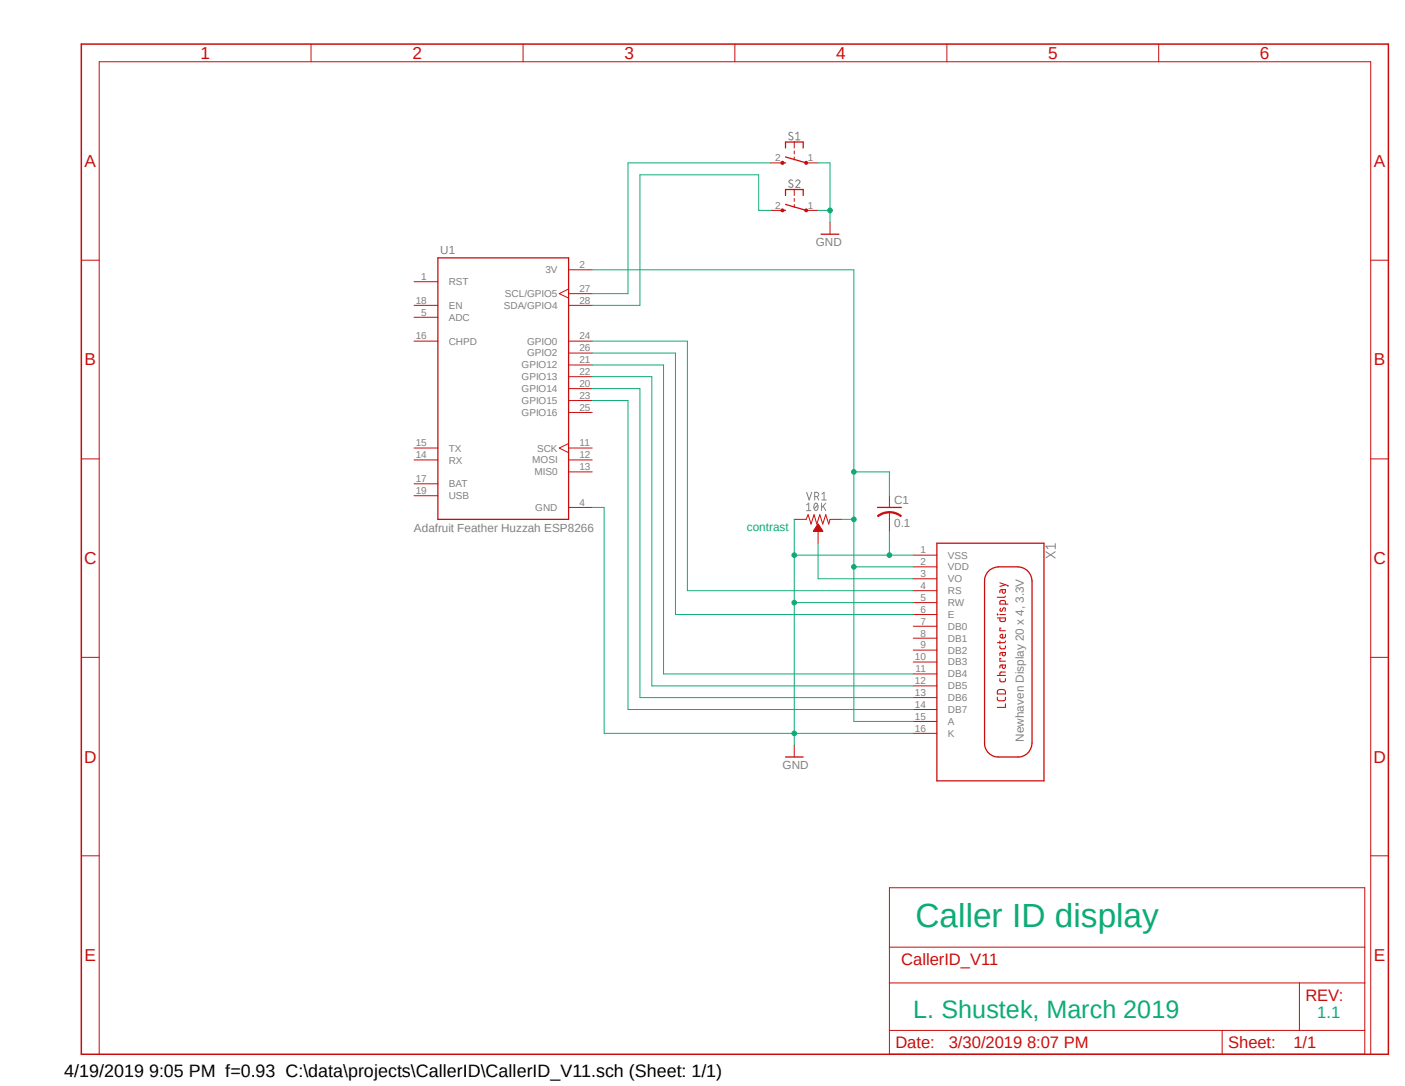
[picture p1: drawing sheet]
<?xml version="1.0" encoding="utf-8"?>
<!DOCTYPE eagle SYSTEM "eagle.dtd">
<eagle version="9.3.0">
<drawing>
<settings>
<setting alwaysvectorfont="no"/>
<setting verticaltext="up"/>
</settings>
<grid distance="0.1" unitdist="inch" unit="inch" style="lines" multiple="1" display="no" altdistance="0.01" altunitdist="inch" altunit="inch"/>
<schematic xreflabel="%F%N/%S.%C%R" xrefpart="/%S.%C%R">
<libraries>
<library name="Len">
<symbols>
<symbol name="FRAME_A_L">
<frame x1="0" y1="0" x2="279.4" y2="215.9" columns="6" rows="5" layer="94" border-bottom="no"/>
</symbol>
<symbol name="DOCFIELD">
<wire x1="0" y1="0" x2="71.12" y2="0" width="0.1016" layer="94"/>
<wire x1="101.6" y1="15.24" x2="87.63" y2="15.24" width="0.1016" layer="94"/>
<wire x1="0" y1="0" x2="0" y2="5.08" width="0.1016" layer="94"/>
<wire x1="0" y1="5.08" x2="71.12" y2="5.08" width="0.1016" layer="94"/>
<wire x1="0" y1="5.08" x2="0" y2="15.24" width="0.1016" layer="94"/>
<wire x1="101.6" y1="15.24" x2="101.6" y2="5.08" width="0.1016" layer="94"/>
<wire x1="71.12" y1="5.08" x2="71.12" y2="0" width="0.1016" layer="94"/>
<wire x1="71.12" y1="5.08" x2="87.63" y2="5.08" width="0.1016" layer="94"/>
<wire x1="71.12" y1="0" x2="101.6" y2="0" width="0.1016" layer="94"/>
<wire x1="87.63" y1="15.24" x2="87.63" y2="5.08" width="0.1016" layer="94"/>
<wire x1="87.63" y1="15.24" x2="0" y2="15.24" width="0.1016" layer="94"/>
<wire x1="87.63" y1="5.08" x2="101.6" y2="5.08" width="0.1016" layer="94"/>
<wire x1="101.6" y1="5.08" x2="101.6" y2="0" width="0.1016" layer="94"/>
<wire x1="0" y1="15.24" x2="0" y2="22.86" width="0.1016" layer="94"/>
<wire x1="101.6" y1="35.56" x2="0" y2="35.56" width="0.1016" layer="94"/>
<wire x1="101.6" y1="35.56" x2="101.6" y2="22.86" width="0.1016" layer="94"/>
<wire x1="0" y1="22.86" x2="101.6" y2="22.86" width="0.1016" layer="94"/>
<wire x1="0" y1="22.86" x2="0" y2="35.56" width="0.1016" layer="94"/>
<wire x1="101.6" y1="22.86" x2="101.6" y2="15.24" width="0.1016" layer="94"/>
<text x="1.27" y="1.27" size="2.54" layer="94">Date:</text>
<text x="12.7" y="1.27" size="2.54" layer="94">&gt;LAST_DATE_TIME</text>
<text x="72.39" y="1.27" size="2.54" layer="94">Sheet:</text>
<text x="86.36" y="1.27" size="2.54" layer="94">&gt;SHEET</text>
<text x="88.9" y="11.43" size="2.54" layer="94">REV:</text>
<text x="1.27" y="19.05" size="2.54" layer="94"></text>
<text x="2.54" y="19.05" size="2.54" layer="94">&gt;DRAWING_NAME</text>
</symbol>
<symbol name="LCD-CHARACTER-DISPLAY">
<wire x1="25.4" y1="12.7" x2="-25.4" y2="12.7" width="0.254" layer="94"/>
<wire x1="-25.4" y1="12.7" x2="-25.4" y2="-10.16" width="0.254" layer="94"/>
<wire x1="-25.4" y1="-10.16" x2="25.4" y2="-10.16" width="0.254" layer="94"/>
<wire x1="25.4" y1="-10.16" x2="25.4" y2="12.7" width="0.254" layer="94"/>
<wire x1="-20.32" y1="-0.46" x2="-17.32" y2="2.54" width="0.254" layer="94" curve="-90"/>
<wire x1="-17.32" y1="2.54" x2="17.32" y2="2.54" width="0.254" layer="94"/>
<wire x1="17.32" y1="2.54" x2="20.32" y2="-0.46" width="0.254" layer="94" curve="-90"/>
<wire x1="20.32" y1="-0.46" x2="20.32" y2="-4.62" width="0.254" layer="94"/>
<wire x1="20.32" y1="-4.62" x2="17.32" y2="-7.62" width="0.254" layer="94" curve="-90"/>
<wire x1="17.32" y1="-7.62" x2="-17.32" y2="-7.62" width="0.254" layer="94"/>
<wire x1="-17.32" y1="-7.62" x2="-20.32" y2="-4.62" width="0.254" layer="94" curve="-90"/>
<wire x1="-20.32" y1="-4.62" x2="-20.32" y2="-0.46" width="0.254" layer="94"/>
<text x="-17.018" y="-2.032" size="1.9304" layer="94" font="vector" ratio="10">LCD character display</text>
<text x="-25.4" y="-12.7" size="2.1844" layer="95" font="vector">&gt;NAME</text>
<pin name="K" x="15.24" y="17.78" length="middle" direction="in" rot="R270"/>
<pin name="A" x="12.7" y="17.78" length="middle" direction="in" rot="R270"/>
<pin name="DB7" x="10.16" y="17.78" length="middle" rot="R270"/>
<pin name="DB6" x="7.62" y="17.78" length="middle" rot="R270"/>
<pin name="DB5" x="5.08" y="17.78" length="middle" rot="R270"/>
<pin name="DB4" x="2.54" y="17.78" length="middle" rot="R270"/>
<pin name="DB3" x="0" y="17.78" length="middle" rot="R270"/>
<pin name="DB2" x="-2.54" y="17.78" length="middle" rot="R270"/>
<pin name="DB1" x="-5.08" y="17.78" length="middle" rot="R270"/>
<pin name="DB0" x="-7.62" y="17.78" length="middle" rot="R270"/>
<pin name="E" x="-10.16" y="17.78" length="middle" direction="in" rot="R270"/>
<pin name="RW" x="-12.7" y="17.78" length="middle" direction="in" rot="R270"/>
<pin name="RS" x="-15.24" y="17.78" length="middle" direction="in" rot="R270"/>
<pin name="VO" x="-17.78" y="17.78" length="middle" direction="in" rot="R270"/>
<pin name="VDD" x="-20.32" y="17.78" length="middle" direction="sup" rot="R270"/>
<pin name="VSS" x="-22.86" y="17.78" length="middle" direction="sup" rot="R270"/>
<text x="-10.16" y="-5.842" size="1.778" layer="95">&gt;VALUE</text>
</symbol>
<symbol name="PUSHBUTTON-SPST">
<wire x1="1.905" y1="0" x2="2.54" y2="0" width="0.254" layer="94"/>
<wire x1="1.905" y1="4.445" x2="1.905" y2="3.175" width="0.254" layer="94"/>
<wire x1="-1.905" y1="4.445" x2="-1.905" y2="3.175" width="0.254" layer="94"/>
<wire x1="1.905" y1="4.445" x2="0" y2="4.445" width="0.254" layer="94"/>
<wire x1="0" y1="4.445" x2="-1.905" y2="4.445" width="0.254" layer="94"/>
<wire x1="0" y1="2.54" x2="0" y2="1.905" width="0.1524" layer="94"/>
<wire x1="0" y1="1.27" x2="0" y2="0.635" width="0.1524" layer="94"/>
<wire x1="0" y1="4.445" x2="0" y2="3.175" width="0.1524" layer="94"/>
<wire x1="-2.54" y1="0" x2="1.905" y2="1.27" width="0.254" layer="94"/>
<circle x="-2.54" y="0" radius="0.127" width="0.4064" layer="94"/>
<circle x="2.54" y="0" radius="0.127" width="0.4064" layer="94"/>
<text x="0" y="4.826" size="1.778" layer="95" font="vector" align="bottom-center">&gt;NAME</text>
<text x="0.508" y="-1.27" size="1.778" layer="96" font="vector" align="top-center">&gt;VALUE</text>
<pin name="1" x="-5.08" y="0" visible="pad" length="short" direction="pas" swaplevel="2"/>
<pin name="3" x="5.08" y="0" visible="pad" length="short" direction="pas" swaplevel="1" rot="R180"/>
</symbol>
<symbol name="TRIMPOT">
<pin name="CCW" x="0" y="5.08" visible="off" length="short" direction="pas" swaplevel="1" rot="R270"/>
<pin name="CW" x="0" y="-5.08" visible="off" length="short" direction="pas" swaplevel="1" rot="R90"/>
<pin name="WIPER" x="5.08" y="0" visible="off" length="short" direction="pas" swaplevel="1" rot="R180"/>
<wire x1="0" y1="-2.54" x2="-1.016" y2="-2.159" width="0.1524" layer="94"/>
<wire x1="-1.016" y1="-2.159" x2="1.016" y2="-1.524" width="0.1524" layer="94"/>
<wire x1="1.016" y1="-1.524" x2="-1.016" y2="-0.889" width="0.1524" layer="94"/>
<wire x1="-1.016" y1="-0.889" x2="1.016" y2="-0.254" width="0.1524" layer="94"/>
<wire x1="1.016" y1="-0.254" x2="-1.016" y2="0.381" width="0.1524" layer="94"/>
<wire x1="-1.016" y1="0.381" x2="1.016" y2="1.016" width="0.1524" layer="94"/>
<wire x1="1.016" y1="1.016" x2="-1.016" y2="1.651" width="0.1524" layer="94"/>
<wire x1="-1.016" y1="1.651" x2="1.016" y2="2.286" width="0.1524" layer="94"/>
<wire x1="1.016" y1="2.286" x2="0" y2="2.54" width="0.1524" layer="94"/>
<text x="-4.064" y="-2.54" size="1.778" layer="95" font="vector" rot="R90">&gt;NAME</text>
<text x="-3.556" y="-2.54" size="1.778" layer="96" font="vector" rot="R90" align="top-left">&gt;VALUE</text>
<polygon width="0.1524" layer="94">
<vertex x="1.016" y="0"/>
<vertex x="2.54" y="-1.016"/>
<vertex x="2.54" y="1.016"/>
</polygon>
</symbol>
<symbol name="ADAFRUIT-FEATHER-WIFI">
<wire x1="-15.24" y1="27.94" x2="12.7" y2="27.94" width="0.254" layer="94"/>
<wire x1="12.7" y1="27.94" x2="12.7" y2="-27.94" width="0.254" layer="94"/>
<wire x1="12.7" y1="-27.94" x2="-15.24" y2="-27.94" width="0.254" layer="94"/>
<wire x1="-15.24" y1="-27.94" x2="-15.24" y2="27.94" width="0.254" layer="94"/>
<text x="-14.7436" y="28.7231" size="1.779340625" layer="95">&gt;NAME</text>
<text x="-15.2765" y="-30.5531" size="1.782259375" layer="96">&gt;VALUE</text>
<pin name="RST" x="-20.32" y="22.86" length="middle" direction="in"/>
<pin name="3V" x="17.78" y="25.4" length="middle" direction="pwr" rot="R180"/>
<pin name="ADC" x="-20.32" y="15.24" length="middle"/>
<pin name="EN" x="-20.32" y="17.78" length="middle" direction="in"/>
<pin name="GPIO16" x="17.78" y="-5.08" length="middle" rot="R180"/>
<pin name="GPIO14" x="17.78" y="0" length="middle" rot="R180"/>
<pin name="GPIO12" x="17.78" y="5.08" length="middle" rot="R180"/>
<pin name="GPIO13" x="17.78" y="2.54" length="middle" rot="R180"/>
<pin name="BAT" x="-20.32" y="-20.32" length="middle"/>
<pin name="GND" x="17.78" y="-25.4" length="middle" direction="pwr" rot="R180"/>
<pin name="TX" x="-20.32" y="-12.7" length="middle" direction="out"/>
<pin name="RX" x="-20.32" y="-15.24" length="middle" direction="in"/>
<pin name="SCL/GPIO5" x="17.78" y="20.32" length="middle" function="clk" rot="R180"/>
<pin name="GPIO15" x="17.78" y="-2.54" length="middle" rot="R180"/>
<pin name="GPIO2" x="17.78" y="7.62" length="middle" rot="R180"/>
<pin name="CHPD" x="-20.32" y="10.16" length="middle"/>
<pin name="MOSI" x="17.78" y="-15.24" length="middle" direction="out" rot="R180"/>
<pin name="MIS0" x="17.78" y="-17.78" length="middle" direction="in" rot="R180"/>
<pin name="SCK" x="17.78" y="-12.7" length="middle" function="clk" rot="R180"/>
<pin name="USB" x="-20.32" y="-22.86" length="middle"/>
<pin name="SDA/GPIO4" x="17.78" y="17.78" length="middle" rot="R180"/>
<pin name="GPIO0" x="17.78" y="10.16" length="middle" rot="R180"/>
</symbol>
</symbols>
<devicesets>
<deviceset name="FRAME_A_L" prefix="FRAME" uservalue="yes">
<gates>
<gate name="G$1" symbol="FRAME_A_L" x="0" y="0" addlevel="always"/>
<gate name="G$2" symbol="DOCFIELD" x="172.72" y="0" addlevel="always"/>
</gates>
<devices>
<device name="">
<technologies>
<technology name=""/>
</technologies>
</device>
</devices>
</deviceset>
<deviceset name="LCD-CHARACTER-DISPLAY" prefix="X" uservalue="yes">
<gates>
<gate name="G$1" symbol="LCD-CHARACTER-DISPLAY" x="2.54" y="2.54"/>
</gates>
<devices>
<device name="-1602" package="LCD-CHARACTER-DISPLAY-16X2">
<connects>
<connect gate="G$1" pin="A" pad="15"/>
<connect gate="G$1" pin="DB0" pad="7"/>
<connect gate="G$1" pin="DB1" pad="8"/>
<connect gate="G$1" pin="DB2" pad="9"/>
<connect gate="G$1" pin="DB3" pad="10"/>
<connect gate="G$1" pin="DB4" pad="11"/>
<connect gate="G$1" pin="DB5" pad="12"/>
<connect gate="G$1" pin="DB6" pad="13"/>
<connect gate="G$1" pin="DB7" pad="14"/>
<connect gate="G$1" pin="E" pad="6"/>
<connect gate="G$1" pin="K" pad="16"/>
<connect gate="G$1" pin="RS" pad="4"/>
<connect gate="G$1" pin="RW" pad="5"/>
<connect gate="G$1" pin="VDD" pad="2"/>
<connect gate="G$1" pin="VO" pad="3"/>
<connect gate="G$1" pin="VSS" pad="1"/>
</connects>
<technologies>
<technology name=""/>
</technologies>
</device>
<device name="" package="LCD-CHARACTER-DISPLAY-20X4">
<connects>
<connect gate="G$1" pin="A" pad="15"/>
<connect gate="G$1" pin="DB0" pad="7"/>
<connect gate="G$1" pin="DB1" pad="8"/>
<connect gate="G$1" pin="DB2" pad="9"/>
<connect gate="G$1" pin="DB3" pad="10"/>
<connect gate="G$1" pin="DB4" pad="11"/>
<connect gate="G$1" pin="DB5" pad="12"/>
<connect gate="G$1" pin="DB6" pad="13"/>
<connect gate="G$1" pin="DB7" pad="14"/>
<connect gate="G$1" pin="E" pad="6"/>
<connect gate="G$1" pin="K" pad="16"/>
<connect gate="G$1" pin="RS" pad="4"/>
<connect gate="G$1" pin="RW" pad="5"/>
<connect gate="G$1" pin="VDD" pad="2"/>
<connect gate="G$1" pin="VO" pad="3"/>
<connect gate="G$1" pin="VSS" pad="1"/>
</connects>
<technologies>
<technology name=""/>
</technologies>
</device>
<device name="LCD-CHARACTER-DISPLAY-20X4-NEWHAVEN" package="LCD-CHARACTER-DISPLAY-20X4-NEWHAVEN">
<connects>
<connect gate="G$1" pin="A" pad="15"/>
<connect gate="G$1" pin="DB0" pad="7"/>
<connect gate="G$1" pin="DB1" pad="8"/>
<connect gate="G$1" pin="DB2" pad="9"/>
<connect gate="G$1" pin="DB3" pad="10"/>
<connect gate="G$1" pin="DB4" pad="11"/>
<connect gate="G$1" pin="DB5" pad="12"/>
<connect gate="G$1" pin="DB6" pad="13"/>
<connect gate="G$1" pin="DB7" pad="14"/>
<connect gate="G$1" pin="E" pad="6"/>
<connect gate="G$1" pin="K" pad="16"/>
<connect gate="G$1" pin="RS" pad="4"/>
<connect gate="G$1" pin="RW" pad="5"/>
<connect gate="G$1" pin="VDD" pad="2"/>
<connect gate="G$1" pin="VO" pad="3"/>
<connect gate="G$1" pin="VSS" pad="1"/>
</connects>
<technologies>
<technology name=""/>
</technologies>
</device>
</devices>
</deviceset>
<deviceset name="PUSHBUTTON-SPST" prefix="S" uservalue="yes">
<gates>
<gate name="G$1" symbol="PUSHBUTTON-SPST" x="0" y="0"/>
</gates>
<devices>
<device name="" package="PUSHBUTTON-SPST">
<connects>
<connect gate="G$1" pin="1" pad="1"/>
<connect gate="G$1" pin="3" pad="2"/>
</connects>
<technologies>
<technology name=""/>
</technologies>
</device>
</devices>
</deviceset>
<deviceset name="TRIMPOT" prefix="VR" uservalue="yes">
<gates>
<gate name="R?" symbol="TRIMPOT" x="0" y="0"/>
</gates>
<devices>
<device name="-PTH-10MM-KNOB-1/2W-10%" package="TRIMPOT-PTH-3386U">
<connects>
<connect gate="R?" pin="CCW" pad="1"/>
<connect gate="R?" pin="CW" pad="3"/>
<connect gate="R?" pin="WIPER" pad="2"/>
</connects>
<technologies>
<technology name="">
<attribute name="PROD_ID" value="RES-09730"/>
<attribute name="SF_SKU" value="COM-09806"/>
<attribute name="VALUE" value="10k"/>
</technology>
</technologies>
</device>
<device name="-SMD-5MM-CLOSED-1/4W-20%" package="TRIMPOT-SMD-5MM">
<connects>
<connect gate="R?" pin="CCW" pad="A"/>
<connect gate="R?" pin="CW" pad="C"/>
<connect gate="R?" pin="WIPER" pad="B"/>
</connects>
<technologies>
<technology name="">
<attribute name="PROD_ID" value="RES-11156"/>
<attribute name="VALUE" value="5k"/>
</technology>
</technologies>
</device>
<device name="-SMD-3MM-CLOSED-1/8W-20%" package="TRIMPOT-SMD-3MM-CLOSED">
<connects>
<connect gate="R?" pin="CCW" pad="1"/>
<connect gate="R?" pin="CW" pad="3"/>
<connect gate="R?" pin="WIPER" pad="2"/>
</connects>
<technologies>
<technology name="">
<attribute name="PROD_ID" value="RES-09285"/>
<attribute name="VALUE" value="10k"/>
</technology>
</technologies>
</device>
<device name="-SMD-3MM-OPEN-1/10W-25%" package="TRIMPOT-SMD-TC33X">
<connects>
<connect gate="R?" pin="CCW" pad="3"/>
<connect gate="R?" pin="CW" pad="1"/>
<connect gate="R?" pin="WIPER" pad="2"/>
</connects>
<technologies>
<technology name="">
<attribute name="PROD_ID" value="RES-12428"/>
<attribute name="VALUE" value="10k"/>
</technology>
</technologies>
</device>
<device name="" package="TRIMBOT-BOURNS-3362M">
<connects>
<connect gate="R?" pin="CCW" pad="1"/>
<connect gate="R?" pin="CW" pad="3"/>
<connect gate="R?" pin="WIPER" pad="2"/>
</connects>
<technologies>
<technology name="">
<attribute name="VALUE" value="10K" constant="no"/>
</technology>
</technologies>
</device>
</devices>
</deviceset>
<deviceset name="ADAFRUIT-FEATHER-WIFI" prefix="U" uservalue="yes">
<gates>
<gate name="G$1" symbol="ADAFRUIT-FEATHER-WIFI" x="0" y="0"/>
</gates>
<devices>
<device name="" package="ADAFRUIT-FEATHER-WIFI">
<connects>
<connect gate="G$1" pin="3V" pad="2"/>
<connect gate="G$1" pin="ADC" pad="5"/>
<connect gate="G$1" pin="BAT" pad="17"/>
<connect gate="G$1" pin="CHPD" pad="16"/>
<connect gate="G$1" pin="EN" pad="18"/>
<connect gate="G$1" pin="GND" pad="4"/>
<connect gate="G$1" pin="GPIO0" pad="24"/>
<connect gate="G$1" pin="GPIO12" pad="21"/>
<connect gate="G$1" pin="GPIO13" pad="22"/>
<connect gate="G$1" pin="GPIO14" pad="20"/>
<connect gate="G$1" pin="GPIO15" pad="23"/>
<connect gate="G$1" pin="GPIO16" pad="25"/>
<connect gate="G$1" pin="GPIO2" pad="26"/>
<connect gate="G$1" pin="MIS0" pad="13"/>
<connect gate="G$1" pin="MOSI" pad="12"/>
<connect gate="G$1" pin="RST" pad="1"/>
<connect gate="G$1" pin="RX" pad="14"/>
<connect gate="G$1" pin="SCK" pad="11"/>
<connect gate="G$1" pin="SCL/GPIO5" pad="27"/>
<connect gate="G$1" pin="SDA/GPIO4" pad="28"/>
<connect gate="G$1" pin="TX" pad="15"/>
<connect gate="G$1" pin="USB" pad="19"/>
</connects>
<technologies>
<technology name="">
<attribute name="AVAILABILITY" value="Unavailable"/>
<attribute name="DESCRIPTION" value=" Adafruit Feather HUZZAH with ESP8266 WiFi "/>
<attribute name="MF" value="Adafruit Industries"/>
<attribute name="MP" value="2821"/>
<attribute name="PACKAGE" value="None"/>
<attribute name="PRICE" value="None"/>
</technology>
</technologies>
</device>
</devices>
</deviceset>
</devicesets>
</library>
<library name="adafruit">
<symbols>
<symbol name="C-US">
<wire x1="-2.54" y1="0" x2="2.54" y2="0" width="0.254" layer="94"/>
<wire x1="0" y1="-1.016" x2="0" y2="-2.54" width="0.1524" layer="94"/>
<wire x1="0" y1="-1" x2="2.4892" y2="-1.8542" width="0.254" layer="94" curve="-37.878202" cap="flat"/>
<wire x1="-2.4668" y1="-1.8504" x2="0" y2="-1.0161" width="0.254" layer="94" curve="-37.373024" cap="flat"/>
<text x="1.016" y="0.635" size="1.778" layer="95">&gt;NAME</text>
<text x="1.016" y="-4.191" size="1.778" layer="96">&gt;VALUE</text>
<pin name="1" x="0" y="2.54" visible="off" length="short" direction="pas" swaplevel="1" rot="R270"/>
<pin name="2" x="0" y="-5.08" visible="off" length="short" direction="pas" swaplevel="1" rot="R90"/>
</symbol>
</symbols>
<devicesets>
<deviceset name="C-US" prefix="C" uservalue="yes">
<gates>
<gate name="G$1" symbol="C-US" x="0" y="0"/>
</gates>
<devices>
<device name="C0402" package="C0402">
<connects>
<connect gate="G$1" pin="1" pad="1"/>
<connect gate="G$1" pin="2" pad="2"/>
</connects>
<technologies>
<technology name=""/>
</technologies>
</device>
<device name="C0504" package="C0504">
<connects>
<connect gate="G$1" pin="1" pad="1"/>
<connect gate="G$1" pin="2" pad="2"/>
</connects>
<technologies>
<technology name=""/>
</technologies>
</device>
<device name="C0603" package="C0603">
<connects>
<connect gate="G$1" pin="1" pad="1"/>
<connect gate="G$1" pin="2" pad="2"/>
</connects>
<technologies>
<technology name=""/>
</technologies>
</device>
<device name="C0805" package="C0805">
<connects>
<connect gate="G$1" pin="1" pad="1"/>
<connect gate="G$1" pin="2" pad="2"/>
</connects>
<technologies>
<technology name=""/>
</technologies>
</device>
<device name="C1005" package="C1005">
<connects>
<connect gate="G$1" pin="1" pad="1"/>
<connect gate="G$1" pin="2" pad="2"/>
</connects>
<technologies>
<technology name=""/>
</technologies>
</device>
<device name="C1206" package="C1206">
<connects>
<connect gate="G$1" pin="1" pad="1"/>
<connect gate="G$1" pin="2" pad="2"/>
</connects>
<technologies>
<technology name=""/>
</technologies>
</device>
<device name="C1210" package="C1210">
<connects>
<connect gate="G$1" pin="1" pad="1"/>
<connect gate="G$1" pin="2" pad="2"/>
</connects>
<technologies>
<technology name=""/>
</technologies>
</device>
<device name="C1310" package="C1310">
<connects>
<connect gate="G$1" pin="1" pad="1"/>
<connect gate="G$1" pin="2" pad="2"/>
</connects>
<technologies>
<technology name=""/>
</technologies>
</device>
<device name="C1608" package="C1608">
<connects>
<connect gate="G$1" pin="1" pad="1"/>
<connect gate="G$1" pin="2" pad="2"/>
</connects>
<technologies>
<technology name=""/>
</technologies>
</device>
<device name="C1812" package="C1812">
<connects>
<connect gate="G$1" pin="1" pad="1"/>
<connect gate="G$1" pin="2" pad="2"/>
</connects>
<technologies>
<technology name=""/>
</technologies>
</device>
<device name="C1825" package="C1825">
<connects>
<connect gate="G$1" pin="1" pad="1"/>
<connect gate="G$1" pin="2" pad="2"/>
</connects>
<technologies>
<technology name=""/>
</technologies>
</device>
<device name="C2012" package="C2012">
<connects>
<connect gate="G$1" pin="1" pad="1"/>
<connect gate="G$1" pin="2" pad="2"/>
</connects>
<technologies>
<technology name=""/>
</technologies>
</device>
<device name="C3216" package="C3216">
<connects>
<connect gate="G$1" pin="1" pad="1"/>
<connect gate="G$1" pin="2" pad="2"/>
</connects>
<technologies>
<technology name=""/>
</technologies>
</device>
<device name="C3225" package="C3225">
<connects>
<connect gate="G$1" pin="1" pad="1"/>
<connect gate="G$1" pin="2" pad="2"/>
</connects>
<technologies>
<technology name=""/>
</technologies>
</device>
<device name="C4532" package="C4532">
<connects>
<connect gate="G$1" pin="1" pad="1"/>
<connect gate="G$1" pin="2" pad="2"/>
</connects>
<technologies>
<technology name=""/>
</technologies>
</device>
<device name="C4564" package="C4564">
<connects>
<connect gate="G$1" pin="1" pad="1"/>
<connect gate="G$1" pin="2" pad="2"/>
</connects>
<technologies>
<technology name=""/>
</technologies>
</device>
<device name="025-024X044" package="C025-024X044">
<connects>
<connect gate="G$1" pin="1" pad="1"/>
<connect gate="G$1" pin="2" pad="2"/>
</connects>
<technologies>
<technology name=""/>
</technologies>
</device>
<device name="025-025X050" package="C025-025X050">
<connects>
<connect gate="G$1" pin="1" pad="1"/>
<connect gate="G$1" pin="2" pad="2"/>
</connects>
<technologies>
<technology name=""/>
</technologies>
</device>
<device name="025-030X050" package="C025-030X050">
<connects>
<connect gate="G$1" pin="1" pad="1"/>
<connect gate="G$1" pin="2" pad="2"/>
</connects>
<technologies>
<technology name=""/>
</technologies>
</device>
<device name="025-040X050" package="C025-040X050">
<connects>
<connect gate="G$1" pin="1" pad="1"/>
<connect gate="G$1" pin="2" pad="2"/>
</connects>
<technologies>
<technology name=""/>
</technologies>
</device>
<device name="025-050X050" package="C025-050X050">
<connects>
<connect gate="G$1" pin="1" pad="1"/>
<connect gate="G$1" pin="2" pad="2"/>
</connects>
<technologies>
<technology name=""/>
</technologies>
</device>
<device name="025-060X050" package="C025-060X050">
<connects>
<connect gate="G$1" pin="1" pad="1"/>
<connect gate="G$1" pin="2" pad="2"/>
</connects>
<technologies>
<technology name=""/>
</technologies>
</device>
<device name="C025_050-024X070" package="C025_050-024X070">
<connects>
<connect gate="G$1" pin="1" pad="1"/>
<connect gate="G$1" pin="2" pad="2"/>
</connects>
<technologies>
<technology name=""/>
</technologies>
</device>
<device name="025_050-025X075" package="C025_050-025X075">
<connects>
<connect gate="G$1" pin="1" pad="1"/>
<connect gate="G$1" pin="2" pad="2"/>
</connects>
<technologies>
<technology name=""/>
</technologies>
</device>
<device name="025_050-035X075" package="C025_050-035X075">
<connects>
<connect gate="G$1" pin="1" pad="1"/>
<connect gate="G$1" pin="2" pad="2"/>
</connects>
<technologies>
<technology name=""/>
</technologies>
</device>
<device name="025_050-045X075" package="C025_050-045X075">
<connects>
<connect gate="G$1" pin="1" pad="1"/>
<connect gate="G$1" pin="2" pad="2"/>
</connects>
<technologies>
<technology name=""/>
</technologies>
</device>
<device name="025_050-055X075" package="C025_050-055X075">
<connects>
<connect gate="G$1" pin="1" pad="1"/>
<connect gate="G$1" pin="2" pad="2"/>
</connects>
<technologies>
<technology name=""/>
</technologies>
</device>
<device name="050-024X044" package="C050-024X044">
<connects>
<connect gate="G$1" pin="1" pad="1"/>
<connect gate="G$1" pin="2" pad="2"/>
</connects>
<technologies>
<technology name=""/>
</technologies>
</device>
<device name="050-025X075" package="C050-025X075">
<connects>
<connect gate="G$1" pin="1" pad="1"/>
<connect gate="G$1" pin="2" pad="2"/>
</connects>
<technologies>
<technology name=""/>
</technologies>
</device>
<device name="050-045X075" package="C050-045X075">
<connects>
<connect gate="G$1" pin="1" pad="1"/>
<connect gate="G$1" pin="2" pad="2"/>
</connects>
<technologies>
<technology name=""/>
</technologies>
</device>
<device name="050-030X075" package="C050-030X075">
<connects>
<connect gate="G$1" pin="1" pad="1"/>
<connect gate="G$1" pin="2" pad="2"/>
</connects>
<technologies>
<technology name=""/>
</technologies>
</device>
<device name="050-050X075" package="C050-050X075">
<connects>
<connect gate="G$1" pin="1" pad="1"/>
<connect gate="G$1" pin="2" pad="2"/>
</connects>
<technologies>
<technology name=""/>
</technologies>
</device>
<device name="050-055X075" package="C050-055X075">
<connects>
<connect gate="G$1" pin="1" pad="1"/>
<connect gate="G$1" pin="2" pad="2"/>
</connects>
<technologies>
<technology name=""/>
</technologies>
</device>
<device name="050-075X075" package="C050-075X075">
<connects>
<connect gate="G$1" pin="1" pad="1"/>
<connect gate="G$1" pin="2" pad="2"/>
</connects>
<technologies>
<technology name=""/>
</technologies>
</device>
<device name="050H075X075" package="C050H075X075">
<connects>
<connect gate="G$1" pin="1" pad="1"/>
<connect gate="G$1" pin="2" pad="2"/>
</connects>
<technologies>
<technology name=""/>
</technologies>
</device>
<device name="075-032X103" package="C075-032X103">
<connects>
<connect gate="G$1" pin="1" pad="1"/>
<connect gate="G$1" pin="2" pad="2"/>
</connects>
<technologies>
<technology name=""/>
</technologies>
</device>
<device name="075-042X103" package="C075-042X103">
<connects>
<connect gate="G$1" pin="1" pad="1"/>
<connect gate="G$1" pin="2" pad="2"/>
</connects>
<technologies>
<technology name=""/>
</technologies>
</device>
<device name="075-052X106" package="C075-052X106">
<connects>
<connect gate="G$1" pin="1" pad="1"/>
<connect gate="G$1" pin="2" pad="2"/>
</connects>
<technologies>
<technology name=""/>
</technologies>
</device>
<device name="102-043X133" package="C102-043X133">
<connects>
<connect gate="G$1" pin="1" pad="1"/>
<connect gate="G$1" pin="2" pad="2"/>
</connects>
<technologies>
<technology name=""/>
</technologies>
</device>
<device name="102-054X133" package="C102-054X133">
<connects>
<connect gate="G$1" pin="1" pad="1"/>
<connect gate="G$1" pin="2" pad="2"/>
</connects>
<technologies>
<technology name=""/>
</technologies>
</device>
<device name="102-064X133" package="C102-064X133">
<connects>
<connect gate="G$1" pin="1" pad="1"/>
<connect gate="G$1" pin="2" pad="2"/>
</connects>
<technologies>
<technology name=""/>
</technologies>
</device>
<device name="102_152-062X184" package="C102_152-062X184">
<connects>
<connect gate="G$1" pin="1" pad="1"/>
<connect gate="G$1" pin="2" pad="2"/>
</connects>
<technologies>
<technology name=""/>
</technologies>
</device>
<device name="150-054X183" package="C150-054X183">
<connects>
<connect gate="G$1" pin="1" pad="1"/>
<connect gate="G$1" pin="2" pad="2"/>
</connects>
<technologies>
<technology name=""/>
</technologies>
</device>
<device name="150-064X183" package="C150-064X183">
<connects>
<connect gate="G$1" pin="1" pad="1"/>
<connect gate="G$1" pin="2" pad="2"/>
</connects>
<technologies>
<technology name=""/>
</technologies>
</device>
<device name="150-072X183" package="C150-072X183">
<connects>
<connect gate="G$1" pin="1" pad="1"/>
<connect gate="G$1" pin="2" pad="2"/>
</connects>
<technologies>
<technology name=""/>
</technologies>
</device>
<device name="150-084X183" package="C150-084X183">
<connects>
<connect gate="G$1" pin="1" pad="1"/>
<connect gate="G$1" pin="2" pad="2"/>
</connects>
<technologies>
<technology name=""/>
</technologies>
</device>
<device name="150-091X182" package="C150-091X182">
<connects>
<connect gate="G$1" pin="1" pad="1"/>
<connect gate="G$1" pin="2" pad="2"/>
</connects>
<technologies>
<technology name=""/>
</technologies>
</device>
<device name="225-062X268" package="C225-062X268">
<connects>
<connect gate="G$1" pin="1" pad="1"/>
<connect gate="G$1" pin="2" pad="2"/>
</connects>
<technologies>
<technology name=""/>
</technologies>
</device>
<device name="225-074X268" package="C225-074X268">
<connects>
<connect gate="G$1" pin="1" pad="1"/>
<connect gate="G$1" pin="2" pad="2"/>
</connects>
<technologies>
<technology name=""/>
</technologies>
</device>
<device name="225-087X268" package="C225-087X268">
<connects>
<connect gate="G$1" pin="1" pad="1"/>
<connect gate="G$1" pin="2" pad="2"/>
</connects>
<technologies>
<technology name=""/>
</technologies>
</device>
<device name="225-108X268" package="C225-108X268">
<connects>
<connect gate="G$1" pin="1" pad="1"/>
<connect gate="G$1" pin="2" pad="2"/>
</connects>
<technologies>
<technology name=""/>
</technologies>
</device>
<device name="225-113X268" package="C225-113X268">
<connects>
<connect gate="G$1" pin="1" pad="1"/>
<connect gate="G$1" pin="2" pad="2"/>
</connects>
<technologies>
<technology name=""/>
</technologies>
</device>
<device name="275-093X316" package="C275-093X316">
<connects>
<connect gate="G$1" pin="1" pad="1"/>
<connect gate="G$1" pin="2" pad="2"/>
</connects>
<technologies>
<technology name=""/>
</technologies>
</device>
<device name="275-113X316" package="C275-113X316">
<connects>
<connect gate="G$1" pin="1" pad="1"/>
<connect gate="G$1" pin="2" pad="2"/>
</connects>
<technologies>
<technology name=""/>
</technologies>
</device>
<device name="275-134X316" package="C275-134X316">
<connects>
<connect gate="G$1" pin="1" pad="1"/>
<connect gate="G$1" pin="2" pad="2"/>
</connects>
<technologies>
<technology name=""/>
</technologies>
</device>
<device name="275-205X316" package="C275-205X316">
<connects>
<connect gate="G$1" pin="1" pad="1"/>
<connect gate="G$1" pin="2" pad="2"/>
</connects>
<technologies>
<technology name=""/>
</technologies>
</device>
<device name="325-137X374" package="C325-137X374">
<connects>
<connect gate="G$1" pin="1" pad="1"/>
<connect gate="G$1" pin="2" pad="2"/>
</connects>
<technologies>
<technology name=""/>
</technologies>
</device>
<device name="325-162X374" package="C325-162X374">
<connects>
<connect gate="G$1" pin="1" pad="1"/>
<connect gate="G$1" pin="2" pad="2"/>
</connects>
<technologies>
<technology name=""/>
</technologies>
</device>
<device name="325-182X374" package="C325-182X374">
<connects>
<connect gate="G$1" pin="1" pad="1"/>
<connect gate="G$1" pin="2" pad="2"/>
</connects>
<technologies>
<technology name=""/>
</technologies>
</device>
<device name="375-192X418" package="C375-192X418">
<connects>
<connect gate="G$1" pin="1" pad="1"/>
<connect gate="G$1" pin="2" pad="2"/>
</connects>
<technologies>
<technology name=""/>
</technologies>
</device>
<device name="375-203X418" package="C375-203X418">
<connects>
<connect gate="G$1" pin="1" pad="1"/>
<connect gate="G$1" pin="2" pad="2"/>
</connects>
<technologies>
<technology name=""/>
</technologies>
</device>
<device name="050-035X075" package="C050-035X075">
<connects>
<connect gate="G$1" pin="1" pad="1"/>
<connect gate="G$1" pin="2" pad="2"/>
</connects>
<technologies>
<technology name=""/>
</technologies>
</device>
<device name="375-155X418" package="C375-155X418">
<connects>
<connect gate="G$1" pin="1" pad="1"/>
<connect gate="G$1" pin="2" pad="2"/>
</connects>
<technologies>
<technology name=""/>
</technologies>
</device>
<device name="075-063X106" package="C075-063X106">
<connects>
<connect gate="G$1" pin="1" pad="1"/>
<connect gate="G$1" pin="2" pad="2"/>
</connects>
<technologies>
<technology name=""/>
</technologies>
</device>
<device name="275-154X316" package="C275-154X316">
<connects>
<connect gate="G$1" pin="1" pad="1"/>
<connect gate="G$1" pin="2" pad="2"/>
</connects>
<technologies>
<technology name=""/>
</technologies>
</device>
<device name="275-173X316" package="C275-173X316">
<connects>
<connect gate="G$1" pin="1" pad="1"/>
<connect gate="G$1" pin="2" pad="2"/>
</connects>
<technologies>
<technology name=""/>
</technologies>
</device>
<device name="C0402K" package="C0402K">
<connects>
<connect gate="G$1" pin="1" pad="1"/>
<connect gate="G$1" pin="2" pad="2"/>
</connects>
<technologies>
<technology name=""/>
</technologies>
</device>
<device name="C0603K" package="C0603K">
<connects>
<connect gate="G$1" pin="1" pad="1"/>
<connect gate="G$1" pin="2" pad="2"/>
</connects>
<technologies>
<technology name=""/>
</technologies>
</device>
<device name="C0805K" package="C0805K">
<connects>
<connect gate="G$1" pin="1" pad="1"/>
<connect gate="G$1" pin="2" pad="2"/>
</connects>
<technologies>
<technology name=""/>
</technologies>
</device>
<device name="C1206K" package="C1206K">
<connects>
<connect gate="G$1" pin="1" pad="1"/>
<connect gate="G$1" pin="2" pad="2"/>
</connects>
<technologies>
<technology name=""/>
</technologies>
</device>
<device name="C1210K" package="C1210K">
<connects>
<connect gate="G$1" pin="1" pad="1"/>
<connect gate="G$1" pin="2" pad="2"/>
</connects>
<technologies>
<technology name=""/>
</technologies>
</device>
<device name="C1812K" package="C1812K">
<connects>
<connect gate="G$1" pin="1" pad="1"/>
<connect gate="G$1" pin="2" pad="2"/>
</connects>
<technologies>
<technology name=""/>
</technologies>
</device>
<device name="C1825K" package="C1825K">
<connects>
<connect gate="G$1" pin="1" pad="1"/>
<connect gate="G$1" pin="2" pad="2"/>
</connects>
<technologies>
<technology name=""/>
</technologies>
</device>
<device name="C2220K" package="C2220K">
<connects>
<connect gate="G$1" pin="1" pad="1"/>
<connect gate="G$1" pin="2" pad="2"/>
</connects>
<technologies>
<technology name=""/>
</technologies>
</device>
<device name="C2225K" package="C2225K">
<connects>
<connect gate="G$1" pin="1" pad="1"/>
<connect gate="G$1" pin="2" pad="2"/>
</connects>
<technologies>
<technology name=""/>
</technologies>
</device>
</devices>
</deviceset>
</devicesets>
</library>
<library name="supply1">
<symbols>
<symbol name="GND">
<wire x1="-1.905" y1="0" x2="1.905" y2="0" width="0.254" layer="94"/>
<text x="-2.54" y="-2.54" size="1.778" layer="96">&gt;VALUE</text>
<pin name="GND" x="0" y="2.54" visible="off" length="short" direction="sup" rot="R270"/>
</symbol>
</symbols>
<devicesets>
<deviceset name="GND" prefix="GND">
<gates>
<gate name="1" symbol="GND" x="0" y="0"/>
</gates>
<devices>
<device name="">
<technologies>
<technology name=""/>
</technologies>
</device>
</devices>
</deviceset>
</devicesets>
</library>
</libraries>
<attributes>
</attributes>
<variantdefs>
</variantdefs>
<classes>
<class number="0" name="default" width="0.381" drill="0">
<clearance class="0" value="0.381"/>
</class>
</classes>
<parts>
<part name="FRAME1" library="Len" deviceset="FRAME_A_L" device=""/>
<part name="X1" library="Len" deviceset="LCD-CHARACTER-DISPLAY" device="LCD-CHARACTER-DISPLAY-20X4-NEWHAVEN" value="Newhaven Display 20 x 4, 3.3V"/>
<part name="GND1" library="supply1" deviceset="GND" device=""/>
<part name="GND2" library="supply1" deviceset="GND" device=""/>
<part name="C1" library="adafruit" deviceset="C-US" device="050-024X044" value="0.1"/>
<part name="S1" library="Len" deviceset="PUSHBUTTON-SPST" device=""/>
<part name="S2" library="Len" deviceset="PUSHBUTTON-SPST" device=""/>
<part name="VR1" library="Len" deviceset="TRIMPOT" device="" value="10K"/>
<part name="U1" library="Len" deviceset="ADAFRUIT-FEATHER-WIFI" device="" value="Adafruit Feather Huzzah ESP8266"/>
</parts>
<sheets>
<sheet>
<plain>
<text x="175.768" y="24.638" size="5.08" layer="91">Caller ID display</text>
<text x="175.26" y="5.08" size="3.81" layer="91">L. Shustek, March 2019</text>
<text x="261.62" y="5.08" size="2.54" layer="91">1.1</text>
<text x="139.7" y="109.22" size="1.778" layer="91">contrast</text>
</plain>
<instances>
<instance part="FRAME1" gate="G$1" x="-2.54" y="-2.54" smashed="yes"/>
<instance part="FRAME1" gate="G$2" x="170.18" y="-2.54" smashed="yes">
<attribute name="LAST_DATE_TIME" x="182.88" y="-1.27" size="2.54" layer="94"/>
<attribute name="SHEET" x="256.54" y="-1.27" size="2.54" layer="94"/>
<attribute name="DRAWING_NAME" x="172.72" y="16.51" size="2.54" layer="94"/>
</instance>
<instance part="X1" gate="G$1" x="193.04" y="81.28" smashed="yes" rot="MR270">
<attribute name="NAME" x="205.74" y="106.68" size="2.1844" layer="95" font="vector" rot="MR270"/>
<attribute name="VALUE" x="198.882" y="99.06" size="1.778" layer="95" rot="MR270"/>
</instance>
<instance part="GND1" gate="1" x="149.86" y="60.96" smashed="yes">
<attribute name="VALUE" x="147.32" y="58.42" size="1.778" layer="96"/>
</instance>
<instance part="GND2" gate="1" x="157.48" y="172.72" smashed="yes" rot="MR0">
<attribute name="VALUE" x="160.02" y="170.18" size="1.778" layer="96" rot="MR0"/>
</instance>
<instance part="C1" gate="G$1" x="170.18" y="114.3" smashed="yes">
<attribute name="NAME" x="171.196" y="114.935" size="1.778" layer="95"/>
<attribute name="VALUE" x="171.196" y="110.109" size="1.778" layer="96"/>
</instance>
<instance part="S1" gate="G$1" x="149.86" y="187.96" smashed="yes" rot="MR0">
<attribute name="NAME" x="149.86" y="192.786" size="1.778" layer="95" font="vector" rot="MR0" align="bottom-center"/>
<attribute name="VALUE" x="149.352" y="186.69" size="1.778" layer="96" font="vector" rot="MR0" align="top-center"/>
</instance>
<instance part="S2" gate="G$1" x="149.86" y="177.8" smashed="yes" rot="MR0">
<attribute name="NAME" x="149.86" y="182.626" size="1.778" layer="95" font="vector" rot="MR0" align="bottom-center"/>
<attribute name="VALUE" x="149.352" y="176.53" size="1.778" layer="96" font="vector" rot="MR0" align="top-center"/>
</instance>
<instance part="VR1" gate="R?" x="154.94" y="111.76" smashed="yes" rot="R270">
<attribute name="NAME" x="152.4" y="115.824" size="1.778" layer="95" font="vector"/>
<attribute name="VALUE" x="152.4" y="115.316" size="1.778" layer="96" font="vector" align="top-left"/>
</instance>
<instance part="U1" gate="G$1" x="88.9" y="139.7" smashed="yes">
<attribute name="NAME" x="74.1564" y="168.4231" size="1.779340625" layer="95"/>
<attribute name="VALUE" x="68.5435" y="109.1469" size="1.782259375" layer="96"/>
</instance>
</instances>
<busses>
</busses>
<nets>
<net name="N$1" class="0">
<segment>
<pinref part="X1" gate="G$1" pin="VO"/>
<wire x1="154.94" y1="106.68" x2="154.94" y2="99.06" width="0.1524" layer="91"/>
<wire x1="154.94" y1="99.06" x2="175.26" y2="99.06" width="0.1524" layer="91"/>
<pinref part="VR1" gate="R?" pin="WIPER"/>
</segment>
</net>
<net name="VDD" class="0">
<segment>
<pinref part="X1" gate="G$1" pin="VDD"/>
<wire x1="175.26" y1="101.6" x2="162.56" y2="101.6" width="0.1524" layer="91"/>
<wire x1="162.56" y1="101.6" x2="162.56" y2="111.76" width="0.1524" layer="91"/>
<wire x1="160.02" y1="111.76" x2="162.56" y2="111.76" width="0.1524" layer="91"/>
<junction x="162.56" y="111.76"/>
<wire x1="162.56" y1="111.76" x2="162.56" y2="121.92" width="0.1524" layer="91"/>
<pinref part="C1" gate="G$1" pin="1"/>
<wire x1="170.18" y1="116.84" x2="170.18" y2="121.92" width="0.1524" layer="91"/>
<wire x1="170.18" y1="121.92" x2="162.56" y2="121.92" width="0.1524" layer="91"/>
<junction x="162.56" y="121.92"/>
<wire x1="162.56" y1="121.92" x2="162.56" y2="165.1" width="0.1524" layer="91"/>
<wire x1="162.56" y1="165.1" x2="106.68" y2="165.1" width="0.1524" layer="91"/>
<wire x1="162.56" y1="101.6" x2="162.56" y2="68.58" width="0.1524" layer="91"/>
<junction x="162.56" y="101.6"/>
<pinref part="X1" gate="G$1" pin="A"/>
<wire x1="162.56" y1="68.58" x2="175.26" y2="68.58" width="0.1524" layer="91"/>
<pinref part="VR1" gate="R?" pin="CCW"/>
<pinref part="U1" gate="G$1" pin="3V"/>
</segment>
</net>
<net name="GND" class="0">
<segment>
<pinref part="GND2" gate="1" pin="GND"/>
<wire x1="157.48" y1="175.26" x2="157.48" y2="177.8" width="0.1524" layer="91"/>
<pinref part="S1" gate="G$1" pin="1"/>
<wire x1="157.48" y1="177.8" x2="157.48" y2="187.96" width="0.1524" layer="91"/>
<wire x1="157.48" y1="187.96" x2="154.94" y2="187.96" width="0.1524" layer="91"/>
<pinref part="S2" gate="G$1" pin="1"/>
<wire x1="157.48" y1="177.8" x2="154.94" y2="177.8" width="0.1524" layer="91"/>
<junction x="157.48" y="177.8"/>
</segment>
<segment>
<pinref part="X1" gate="G$1" pin="VSS"/>
<wire x1="175.26" y1="104.14" x2="170.18" y2="104.14" width="0.1524" layer="91"/>
<wire x1="170.18" y1="104.14" x2="149.86" y2="104.14" width="0.1524" layer="91"/>
<wire x1="149.86" y1="104.14" x2="149.86" y2="111.76" width="0.1524" layer="91"/>
<pinref part="X1" gate="G$1" pin="RW"/>
<wire x1="175.26" y1="93.98" x2="149.86" y2="93.98" width="0.1524" layer="91"/>
<wire x1="149.86" y1="93.98" x2="149.86" y2="104.14" width="0.1524" layer="91"/>
<junction x="149.86" y="104.14"/>
<pinref part="X1" gate="G$1" pin="K"/>
<wire x1="175.26" y1="66.04" x2="149.86" y2="66.04" width="0.1524" layer="91"/>
<wire x1="149.86" y1="66.04" x2="149.86" y2="93.98" width="0.1524" layer="91"/>
<junction x="149.86" y="93.98"/>
<pinref part="GND1" gate="1" pin="GND"/>
<wire x1="149.86" y1="66.04" x2="149.86" y2="63.5" width="0.1524" layer="91"/>
<junction x="149.86" y="66.04"/>
<pinref part="C1" gate="G$1" pin="2"/>
<wire x1="170.18" y1="109.22" x2="170.18" y2="104.14" width="0.1524" layer="91"/>
<junction x="170.18" y="104.14"/>
<wire x1="106.68" y1="114.3" x2="109.22" y2="114.3" width="0.1524" layer="91"/>
<wire x1="109.22" y1="114.3" x2="109.22" y2="66.04" width="0.1524" layer="91"/>
<wire x1="109.22" y1="66.04" x2="149.86" y2="66.04" width="0.1524" layer="91"/>
<pinref part="VR1" gate="R?" pin="CW"/>
<pinref part="U1" gate="G$1" pin="GND"/>
</segment>
</net>
<net name="N$4" class="0">
<segment>
<wire x1="116.84" y1="185.42" x2="142.24" y2="185.42" width="0.1524" layer="91"/>
<wire x1="142.24" y1="185.42" x2="142.24" y2="177.8" width="0.1524" layer="91"/>
<pinref part="S2" gate="G$1" pin="3"/>
<wire x1="144.78" y1="177.8" x2="142.24" y2="177.8" width="0.1524" layer="91"/>
<wire x1="116.84" y1="185.42" x2="116.84" y2="157.48" width="0.1524" layer="91"/>
<wire x1="116.84" y1="157.48" x2="106.68" y2="157.48" width="0.1524" layer="91"/>
<pinref part="U1" gate="G$1" pin="SDA/GPIO4"/>
</segment>
</net>
<net name="N$5" class="0">
<segment>
<pinref part="X1" gate="G$1" pin="DB7"/>
<wire x1="175.26" y1="71.12" x2="114.3" y2="71.12" width="0.1524" layer="91"/>
<wire x1="114.3" y1="71.12" x2="114.3" y2="137.16" width="0.1524" layer="91"/>
<wire x1="114.3" y1="137.16" x2="106.68" y2="137.16" width="0.1524" layer="91"/>
<pinref part="U1" gate="G$1" pin="GPIO15"/>
</segment>
</net>
<net name="N$6" class="0">
<segment>
<pinref part="X1" gate="G$1" pin="DB6"/>
<wire x1="175.26" y1="73.66" x2="116.84" y2="73.66" width="0.1524" layer="91"/>
<wire x1="116.84" y1="73.66" x2="116.84" y2="139.7" width="0.1524" layer="91"/>
<wire x1="116.84" y1="139.7" x2="106.68" y2="139.7" width="0.1524" layer="91"/>
<pinref part="U1" gate="G$1" pin="GPIO14"/>
</segment>
</net>
<net name="N$7" class="0">
<segment>
<pinref part="X1" gate="G$1" pin="DB5"/>
<wire x1="175.26" y1="76.2" x2="119.38" y2="76.2" width="0.1524" layer="91"/>
<wire x1="119.38" y1="76.2" x2="119.38" y2="142.24" width="0.1524" layer="91"/>
<wire x1="119.38" y1="142.24" x2="106.68" y2="142.24" width="0.1524" layer="91"/>
<pinref part="U1" gate="G$1" pin="GPIO13"/>
</segment>
</net>
<net name="N$8" class="0">
<segment>
<pinref part="X1" gate="G$1" pin="DB4"/>
<wire x1="175.26" y1="78.74" x2="121.92" y2="78.74" width="0.1524" layer="91"/>
<wire x1="121.92" y1="78.74" x2="121.92" y2="144.78" width="0.1524" layer="91"/>
<wire x1="121.92" y1="144.78" x2="106.68" y2="144.78" width="0.1524" layer="91"/>
<pinref part="U1" gate="G$1" pin="GPIO12"/>
</segment>
</net>
<net name="N$9" class="0">
<segment>
<pinref part="X1" gate="G$1" pin="E"/>
<wire x1="175.26" y1="91.44" x2="124.46" y2="91.44" width="0.1524" layer="91"/>
<wire x1="124.46" y1="91.44" x2="124.46" y2="147.32" width="0.1524" layer="91"/>
<wire x1="124.46" y1="147.32" x2="106.68" y2="147.32" width="0.1524" layer="91"/>
<pinref part="U1" gate="G$1" pin="GPIO2"/>
</segment>
</net>
<net name="N$10" class="0">
<segment>
<pinref part="X1" gate="G$1" pin="RS"/>
<wire x1="175.26" y1="96.52" x2="127" y2="96.52" width="0.1524" layer="91"/>
<wire x1="127" y1="96.52" x2="127" y2="149.86" width="0.1524" layer="91"/>
<wire x1="127" y1="149.86" x2="106.68" y2="149.86" width="0.1524" layer="91"/>
<pinref part="U1" gate="G$1" pin="GPIO0"/>
</segment>
</net>
<net name="N$3" class="0">
<segment>
<pinref part="S1" gate="G$1" pin="3"/>
<wire x1="144.78" y1="187.96" x2="114.3" y2="187.96" width="0.1524" layer="91"/>
<wire x1="114.3" y1="187.96" x2="114.3" y2="160.02" width="0.1524" layer="91"/>
<wire x1="114.3" y1="160.02" x2="106.68" y2="160.02" width="0.1524" layer="91"/>
<pinref part="U1" gate="G$1" pin="SCL/GPIO5"/>
</segment>
</net>
</nets>
</sheet>
</sheets>
</schematic>
</drawing>
<compatibility>
<note version="8.2" severity="warning">
Since Version 8.2, EAGLE supports online libraries. The ids
of those online libraries will not be understood (or retained)
with this version.
</note>
<note version="8.3" severity="warning">
Since Version 8.3, EAGLE supports URNs for individual library
assets (packages, symbols, and devices). The URNs of those assets
will not be understood (or retained) with this version.
</note>
</compatibility>
</eagle>
